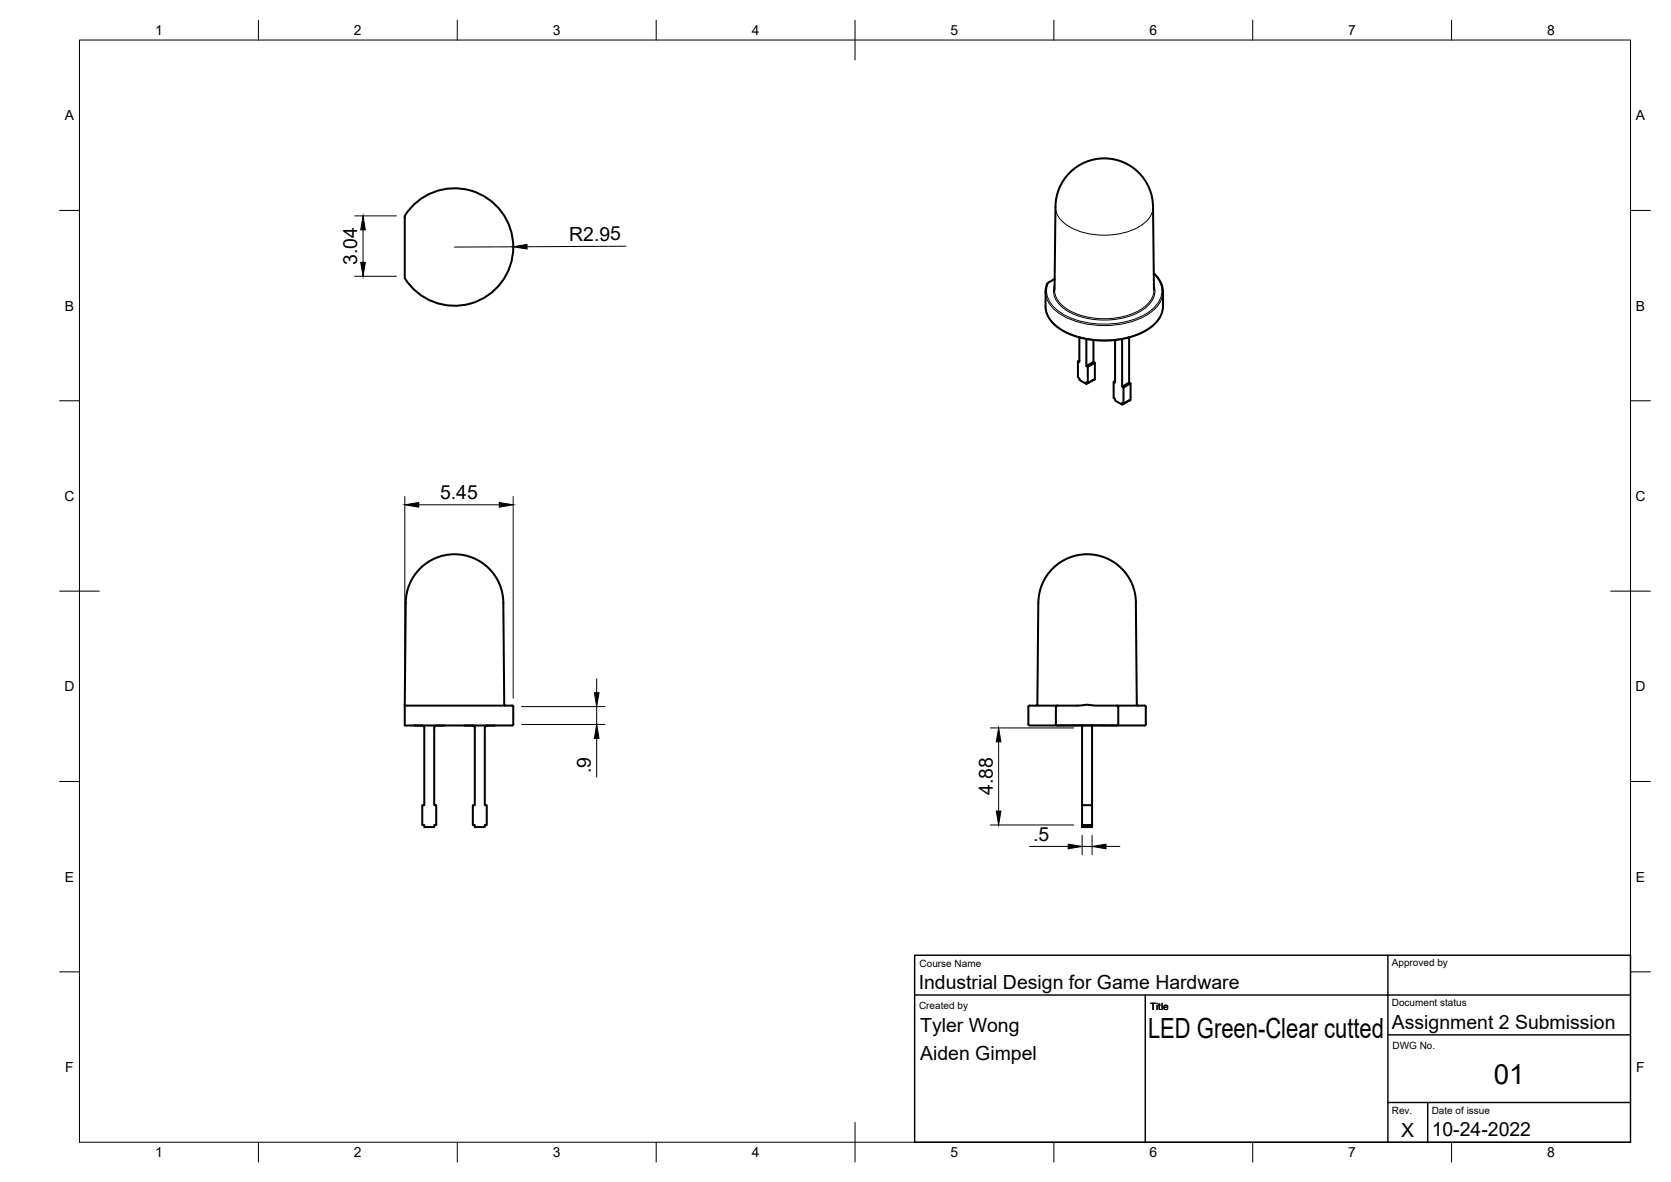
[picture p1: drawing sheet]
<svg xmlns="http://www.w3.org/2000/svg" width="420mm" height="297mm" viewBox="0 0 420 297" stroke-linecap="round" stroke-linejoin="round" font-family="sans-serif">
<!-- layer: Visible -->
<g fill="none" stroke="#000" stroke-width=".51">
<path d="M101.8 69.9a14.8 14.8 0 0 0 22.1 3.5 14.8 14.8 0 0 0 0-22.4 14.8 14.8 0 0 0-22.1 3.4v15.5M265.2 72.9l.2-20.9a12.3 12.3 0 0 1 12.3-12.2 12.3 12.3 0 0 1 12.2 12.2l.3 20.9M290.1 68.7l1 1.1 .7 1.1 .6 2v4.7l-.2 1-.9 1.6-2.1 2.1-3.2 1.8-3.7 1.1-3.6 .4-4.6-.2-3.4-.8-3.4-1.5-1.8-1.2-1.1-1.1-1-1.5-.5-1.7v-4.5l.5-1.9 1.8-1.1M271.4 84.8v6.2l-.4-.2v4.1l.4 .2v.4l1.8 1v-.4l.3 .2v-4.1l-.3-.2v-6.8M271.4 90.6l-.4 .2M274.9 85.5v5.5l.4 .2v4.1l-2.1 1.2M274.9 91l-1.7 1M275.3 91.2l-1.8 1M280.4 95.7l-.4 .3M282.2 85.2v12l.3 .2v4.1l-.3-.2v.4l-1.8-1v-.5l-.4-.2v-4l.4 .1v-10.6M283.9 84.8v11.3l.4 .3v4l-1.8 1.1M283.9 96.1l-1.7 1.1"/>
<path d="M284.3 96.4l-1.8 1M283.9 100.7l-1.7 1M261.1 151.6l-.3 25.5-.2 .2M261.1 151.5a12.3 12.3 0 0 1 12.3-12.2 12.3 12.3 0 0 1 12.2 12.2M285.6 151.6l.3 25.5 .2 .2M101.8 177.1h.1M101.8 177.1v.2h25.6a1.72 1.72 0 0 1 1.7 .3v4.5a1.66 1.66 0 0 1-1.7 .2h-25.6v-5M101.8 177.1l.2-25.6a12.3 12.3 0 0 1 12.3-12.2 12.3 12.3 0 0 1 12.3 12.3l.2 25.5 .3 .2M258.6 177.6v4.5M258.8 177.3h12.5a12.2 12.2 0 0 1 4.5 0h10.6a1.69 1.69 0 0 1 1.7 .3v4.5a1.64 1.64 0 0 1-1.7 .2h-11.8M258.8 177.3l-.2 .3M266 177.3l-.5 .3v4.5l.4 .2h15l.3-.2v-4.5l-.5-.3"/>
<path d="M104.2 182.3h1.9M106.1 182.3l.4 .2 .2 .4v19.4h-.5v5h.5v.5h2.5v-.5h.5v-5h-.5v-19.4l.2-.4 .4-.2M111.8 182.3h-2M116.8 182.3h2M118.8 182.3l.4 .2 .2 .4v19.4h-.5v5h.5v.5h2.5v-.5h.5v-5h-.5v-19.4l.2-.4 .4-.2M124.4 182.3h-1.9M258.6 182.1l.2 .2M258.8 182.3h13.3M272.1 182.3v25.5h2.5v-25.5M272.1 182.3h2.5M272.1 207.3h2.5M272.1 202.3h2.5"/>
</g>
<!-- layer: Visible Narrow -->
<path d="M265.4 52a6.2 6.2 0 0 0 4.1 5.3 19.2 19.2 0 0 0 17.3-.6 5.8 5.8 0 0 0 3.1-4.7M262.9 73.3a8 8 0 0 0 5.5 6.6 22.8 22.8 0 0 0 20.8-1.3 6.7 6.7 0 0 0 3.2-5.3M262.9 77a8 8 0 0 0 5.5 6.6 22.8 22.8 0 0 0 20.8-1.3 6.7 6.7 0 0 0 3.2-5.3M265.2 72.8a6.5 6.5 0 0 0 4 5.4 19.5 19.5 0 0 0 17.8-.5 6.1 6.1 0 0 0 3.2-4.9M265.2 71.6a5.2 5.2 0 0 0 2.3 6 19.3 19.3 0 0 0 20.3 0 5.2 5.2 0 0 0 2.3-6M290.1 68.8a5.5 5.5 0 0 1-.1 8.7 19.2 19.2 0 0 1-13.9 3.9 16.2 16.2 0 0 1-11.8-5 5.1 5.1 0 0 1-.7-5.4" fill="none" stroke="#000" stroke-width=".25"/>
<!-- layer: Visible -->
<g fill="#000">
<circle cx="274.9" cy="95.5" r=".25"/>
<circle cx="283.9" cy="100.7" r=".25"/>
</g>
<!-- layer: BORDER -->
<g fill="none" stroke="#000" stroke-width=".25">
<path d="M20 10.1h390v276.9h-390zM65 5.1v5M115 5.1v5M165 5.1v5M215 5.1v10M265 5.1v5M315 5.1v5M365 5.1v5M15 52.9h5M410 52.9h5M15 100.7h5M410 100.7h5"/>
<path d="M15 148.6h10M405 148.6h10M15 196.4h5M410 196.4h5M15 244.2h5M410 244.2h5M65 287v5M115 287v5M165 287v5M215 282.1v9.9M265 287v5M315 287v5"/>
<path d="M365 287v5"/>
</g>
<!-- layer: TITLEBLOCK -->
<path d="M230 240.1h180v46.9h-180zM230 250h180M288 250v37M349 240.1v46.9M349 277.1h61M349 260.1h61M359 277.1v9.9" fill="none" stroke="#000" stroke-width=".36"/>
<!-- layer: FD_Dimensions -->
<g fill="none" stroke="#000" stroke-width=".25">
<path d="M89.2 54.3h10.5M91.3 57.8v8.1M89.2 69.4h10.5M129 62l-14.7 .1M157.4 61.9l-24.9 .1M101.8 124.8v50.7M105.3 126.9h20.2M129 124.8v50.7M131.1 177.6h21M150 170.6v3.5M150 177.6v4.5M131.1 182.1h21"/>
<path d="M150 185.6v9.7M249 182.9h21M251.1 186.4v17.4M249 207.3h21M258.8 212.7h9.8M272.1 209.9v4.9M272.1 212.7h2.5M274.6 209.9v4.9M278.1 212.7h3.5"/>
</g>
<path d="M91.3 54.3l.6 3.5h-1.2zM90.7 65.9h1.2l-.6 3.5zM129 62l3.5-.6v1.2zM101.8 126.9l3.5-.6v1.2zM125.5 126.3l3.5 .6-3.5 .6zM149.5 174.1h1.1l-.6 3.5zM150 182.1l.6 3.5h-1.1zM251.1 182.9l.6 3.5h-1.2zM250.5 203.8h1.2l-.6 3.5zM268.6 212.1l3.5 .6-3.5 .6zM274.6 212.7l3.5-.6v1.2z" fill="#000" stroke="#000" stroke-width=".25"/>
<g font-size="7">
<text x="288.7" y="261">LED Green-Clear cutted</text>
<text x="375.6" y="272.3">01</text>
</g>
<g font-size="4.9">
<text x="143.1" y="60.5">R2.95</text>
<text x="89.8" y="66.6" transform="rotate(-90 89.8 66.6)">3.04</text>
<text x="110.6" y="125.4">5.45</text>
<text x="148.6" y="194.3" transform="rotate(-90 148.6 194.3)">.9</text>
<text x="249.6" y="199.8" transform="rotate(-90 249.6 199.8)">4.88</text>
<text x="259.8" y="211.3">.5</text>
<text x="231" y="248.5">Industrial Design for Game Hardware</text>
<text x="231.4" y="259.3">Tyler Wong</text>
<text x="350" y="258.6">Assignment 2 Submission</text>
<text x="231.4" y="266.3">Aiden Gimpel</text>
<text x="352.3" y="285.7">X</text>
<text x="360" y="285.5">10-24-2022</text>
</g>
<g font-size="3.5">
<text x="39" y="8.8">1</text>
<text x="89" y="8.8">2</text>
<text x="139" y="8.8">3</text>
<text x="189" y="8.8">4</text>
<text x="239" y="8.8">5</text>
<text x="289" y="8.8">6</text>
<text x="339" y="8.8">7</text>
<text x="389" y="8.8">8</text>
<text x="16.3" y="30.2">A</text>
<text x="411.3" y="30.2">A</text>
<text x="16.3" y="78">B</text>
<text x="411.3" y="78">B</text>
<text x="16.2" y="125.9">C</text>
<text x="411.2" y="125.9">C</text>
<text x="16.2" y="173.7">D</text>
<text x="411.2" y="173.7">D</text>
<text x="16.3" y="221.6">E</text>
<text x="411.3" y="221.6">E</text>
<text x="16.4" y="269.4">F</text>
<text x="411.4" y="269.4">F</text>
<text x="39" y="290.8">1</text>
<text x="89" y="290.8">2</text>
<text x="139" y="290.8">3</text>
<text x="189" y="290.8">4</text>
<text x="239" y="290.8">5</text>
<text x="289" y="290.8">6</text>
<text x="339" y="290.8">7</text>
<text x="389" y="290.8">8</text>
</g>
<g font-size="2.5">
<text x="231.2" y="242.9">Course Name</text>
<text x="350" y="242.9">Approved by</text>
<text x="231.1" y="253.7">Created by</text>
<text x="289.2" y="253.7">Title</text>
<text x="350" y="252.8">Document status</text>
<text x="350.1" y="263.7">DWG No.</text>
<text x="350" y="279.9">Rev.</text>
<text x="360" y="279.9">Date of issue</text>
</g>
</svg>
